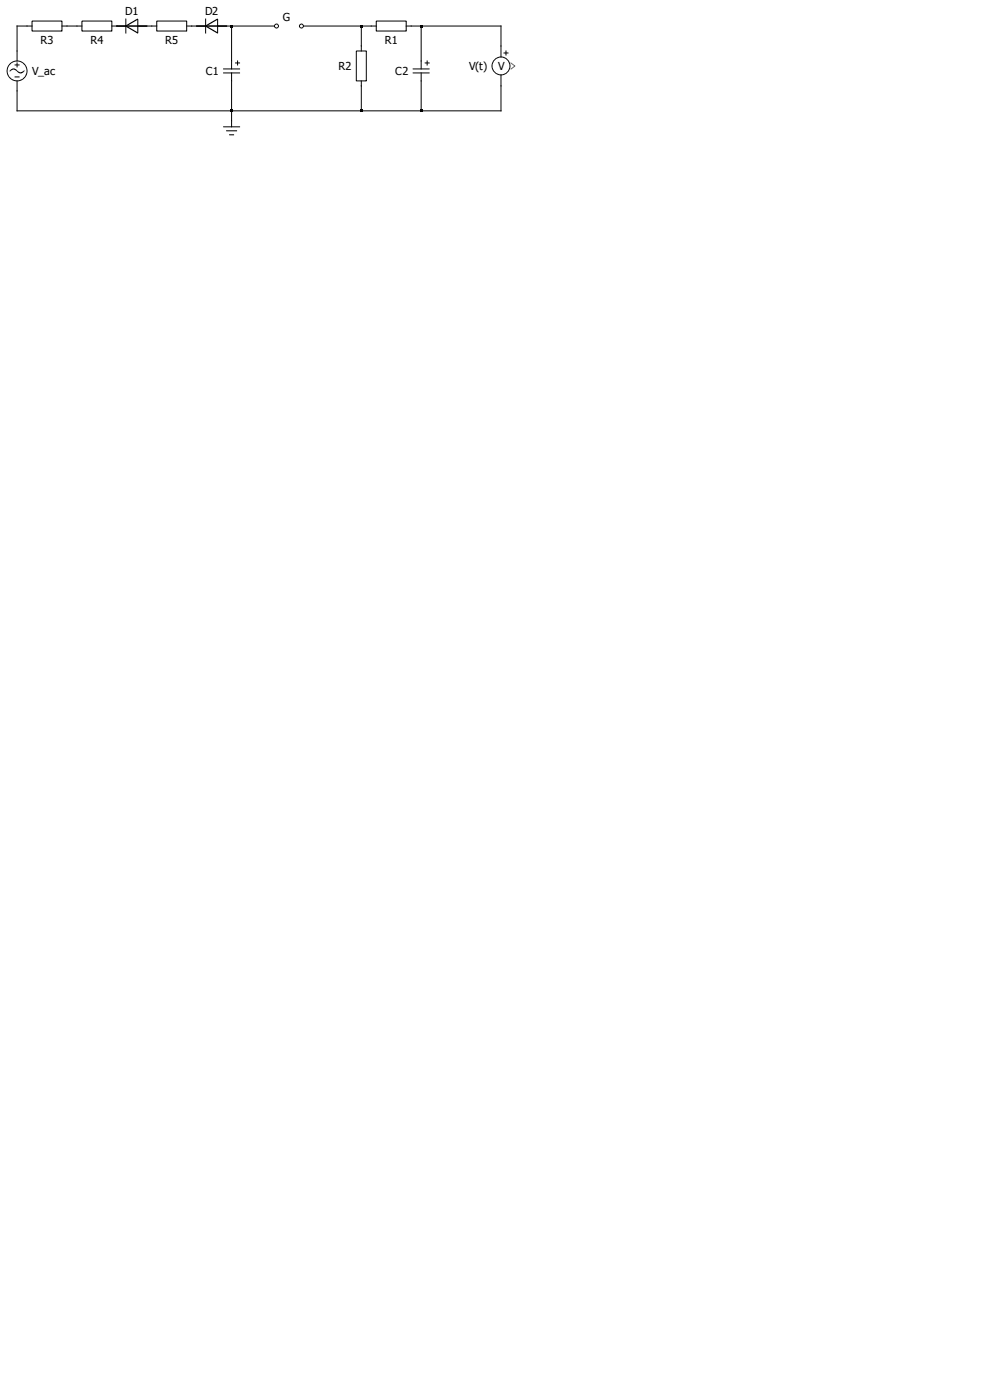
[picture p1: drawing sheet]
<svg xmlns="http://www.w3.org/2000/svg" width="210mm" height="297mm" viewBox="0 0 210 297" stroke-linecap="round" stroke-linejoin="round" font-family="sans-serif">
<g fill="#000">
<path d="M24.7 5.4h2.1v.2h-2.1zM26.6 3.9h.2v3.2h-.2zM29.1 5.4h2.1v.2h-2.1zM49 12.8h.2v1.9h-.2zM49 15.4h.2v1.9h-.2zM49.9 13.3h1v.2h-1zM50.3 12.8h.2v1.1h-.2zM47.3 14.5h3.6v.2h-3.6zM47.3 15.4h3.6v.2h-3.6zM76.5 9.7h.3v1.2h-.3zM76.5 17.1h.3v1.2h-.3zM78.7 5.4h1.2v.2h-1.2z"/>
<path d="M86.1 5.4h1.2v.2h-1.2zM89.2 12.8h.3v1.9h-.3zM89.2 15.4h.3v1.9h-.3zM90.1 13.3h1v.2h-1zM90.5 12.8h.2v1.1h-.2zM87.5 14.5h3.6v.2h-3.6zM87.5 15.4h3.6v.2h-3.6zM106.2 15.8h.2v2.5h-.2zM106.2 9.7h.2v2.5h-.2zM107.2 10.7h.2v1.1h-.2zM106.8 11.1h1.1v.2h-1.1zM47.3 26.8h3.6v.2h-3.6z"/>
<path d="M48 27.6h2.3v.3h-2.3zM48.6 28.5h1.1v.2h-1.1zM49 25.5h.2v1.5h-.2z"/>
<path d="M26.6 5.4l2.6-1.5 .1 .2v2.9l-.1 .1-2.6-1.5zM26.8 5.4l2.5 1.5v.1h-.2v-2.9h.2l-2.5 1.5z"/>
<path d="M75.5 10.8l.1-.1h2.1l.1 .1-.1 6.5-2.2-.1zM75.6 10.8v6.4v-.1h2.1v.1h-.1v-6.4h.1z"/>
<path d="M79.8 4.4h6.4l.1 2.2-6.5 .1-.1-.1v-2.1zM79.8 4.5v2.1v-.1h6.4v.1h-.1v-2.1h.1z"/>
<path d="M104.3 14a2 2 0 0 1 4 0 2 2 0 0 1-4 0zM104.5 14a1.8 1.8 0 0 0 3.6 0 1.8 1.8 0 0 0-3.6 0z"/>
</g>
<path d="M108.4 13.2l.9 .7v.2l-.9 .7-.2-.2 1-.7 .1 .1-.1 .1-.9-.6z" fill="#00b200"/>
<g fill="#000">
<path d="M3.5 10.7h.2v2.3h-.2zM3.5 17.1h.2v2.3h-.2zM3.5 13.3h.2v1h-.2zM3.1 13.7h1v.2h-1zM3.1 16.2h1v.2h-1zM2.3 14.7l.7-.2 .5 .2 .4 .6v-.1l.4 .2v.1v-.1h.2v.1l-.1-.1 .4-.2 .1 .1-.1-.1 .3-.3 .1 .2a.98 .98 0 0 1-1.4 .3l-.4-.5-.5-.2 .1-.1-.6 .3-.2 .3-.2-.1zM5.6 5.4h1.3v.2h-1.3zM13 5.4h1.3v.2h-1.3zM16.2 5.4h1.3v.2h-1.3zM23.6 5.4h1.3v.2h-1.3zM32.1 5.4h1.3v.2h-1.3zM39.5 5.4h1.3v.2h-1.3z"/>
<path d="M41.6 5.4h2.1v.2h-2.1zM43.5 3.9h.2v3.2h-.2zM46.1 5.4h2.1v.2h-2.1zM49 17.1h.2v6.5h-.2zM76.5 5.4h.3v4.5h-.3zM63.8 5.4h13v.2h-13zM87.1 5.4h2.4v.2h-2.4zM89.2 5.4h17.2v.2h-17.2zM89.2 5.4h.3v7.6h-.3zM106.2 5.4h.2v4.5h-.2zM3.5 19.2h.2v4.4h-.2zM49 23.4h27.8v.2h-27.8z"/>
<path d="M3.5 23.4h45.7v.2h-45.7zM49 23.4h.2v2.3h-.2zM76.5 18.1h.3v5.5h-.3zM76.5 23.4h13v.2h-13zM89.2 17.1h.3v6.5h-.3zM89.2 23.4h17.2v.2h-17.2zM106.2 18.1h.2v5.5h-.2z"/>
<path d="M1.4 15.1a2.22 2.22 0 0 0 4.4 0 2.22 2.22 0 0 0-4.4 0zM1.6 15.1a2.02 2.02 0 0 1 4 0 2.02 2.02 0 0 1-4 0z"/>
<path d="M6.8 4.4h6.4l.1 2.2-6.5 .1-.1-.1v-2.1zM6.8 4.5v2.1v-.1h6.4v.1h-.2v-2.1h.2z"/>
<path d="M17.4 4.4h6.3l.1 2.2-6.4 .1-.1-.1v-2.1zM17.4 4.5v2.1v-.1h6.3v.1h-.1v-2.1h.1z"/>
<path d="M33.3 4.4h6.3l.1 2.2-6.4 .1-.2-.1v-2.1zM33.3 4.5v2.1v-.1h6.3v.1h-.1v-2.1h.1z"/>
<path d="M43.6 5.4l2.5-1.5 .2 .2v2.9l-.2 .1-2.5-1.5zM43.7 5.4l2.5 1.5v.1h-.1v-2.9h.1l-2.5 1.5z"/>
</g>
<circle cx="64" cy="5.5" r=".42" fill="#fff"/>
<g fill="#000">
<path d="M3.5 5.4h.2v5.5h-.2zM3.5 5.4h2.3v.2h-2.3zM14.1 5.4h2.3v.2h-2.3zM24.7 5.4h6.5v.2h-6.5zM24.7 5.4h7.6v.2h-7.6zM40.6 5.4h7.6v.2h-7.6zM49 5.4h9.8v.2h-9.8zM76.5 5.4h2.4v.2h-2.4z"/>
<path d="M63.4 5.5a.55 .55 0 0 1 1.1 0 .55 .55 0 0 1-1.1 0zM63.6 5.5a.35 .35 0 0 0 .7 0 .35 .35 0 0 0-.7 0z"/>
</g>
<circle cx="58.7" cy="5.5" r=".43" fill="#fff"/>
<g fill="#000">
<path d="M41.6 5.4h7.6v.2h-7.6zM49 5.4h.2v7.6h-.2z"/>
<path d="M58.1 5.5a.55 .55 0 0 1 1.1 0 .55 .55 0 0 1-1.1 0zM58.3 5.5a.35 .35 0 0 0 .7 0 .35 .35 0 0 0-.7 0z"/>
</g>
<g fill="#000">
<path d="M48.8 5.2h.6v.6h-.6z" fill-rule="evenodd"/>
<path d="M76.3 5.2h.7v.6h-.7z" fill-rule="evenodd"/>
<path d="M89 5.2h.7v.6h-.7z" fill-rule="evenodd"/>
<path d="M48.8 23.2h.6v.6h-.6z" fill-rule="evenodd"/>
<path d="M76.3 23.2h.7v.6h-.7z" fill-rule="evenodd"/>
<path d="M89 23.2h.7v.6h-.7z" fill-rule="evenodd"/>
</g>
<g font-size="2.3">
<text x="26.6" y="3.2">D1</text>
<text x="43.5" y="3.2">D2</text>
<text x="60" y="4.4">G</text>
<text x="8.6" y="9.4">R3</text>
<text x="19.2" y="9.4">R4</text>
<text x="35.1" y="9.4">R5</text>
<text x="81.6" y="9.4">R1</text>
<text x="6.8" y="16">V_ac</text>
<text x="43.6" y="16">C1</text>
<text x="71.8" y="14.9">R2</text>
<text x="83.9" y="16">C2</text>
<text x="99.5" y="14.9">V(t)</text>
<text x="105.7" y="14.9">V</text>
</g>
</svg>
